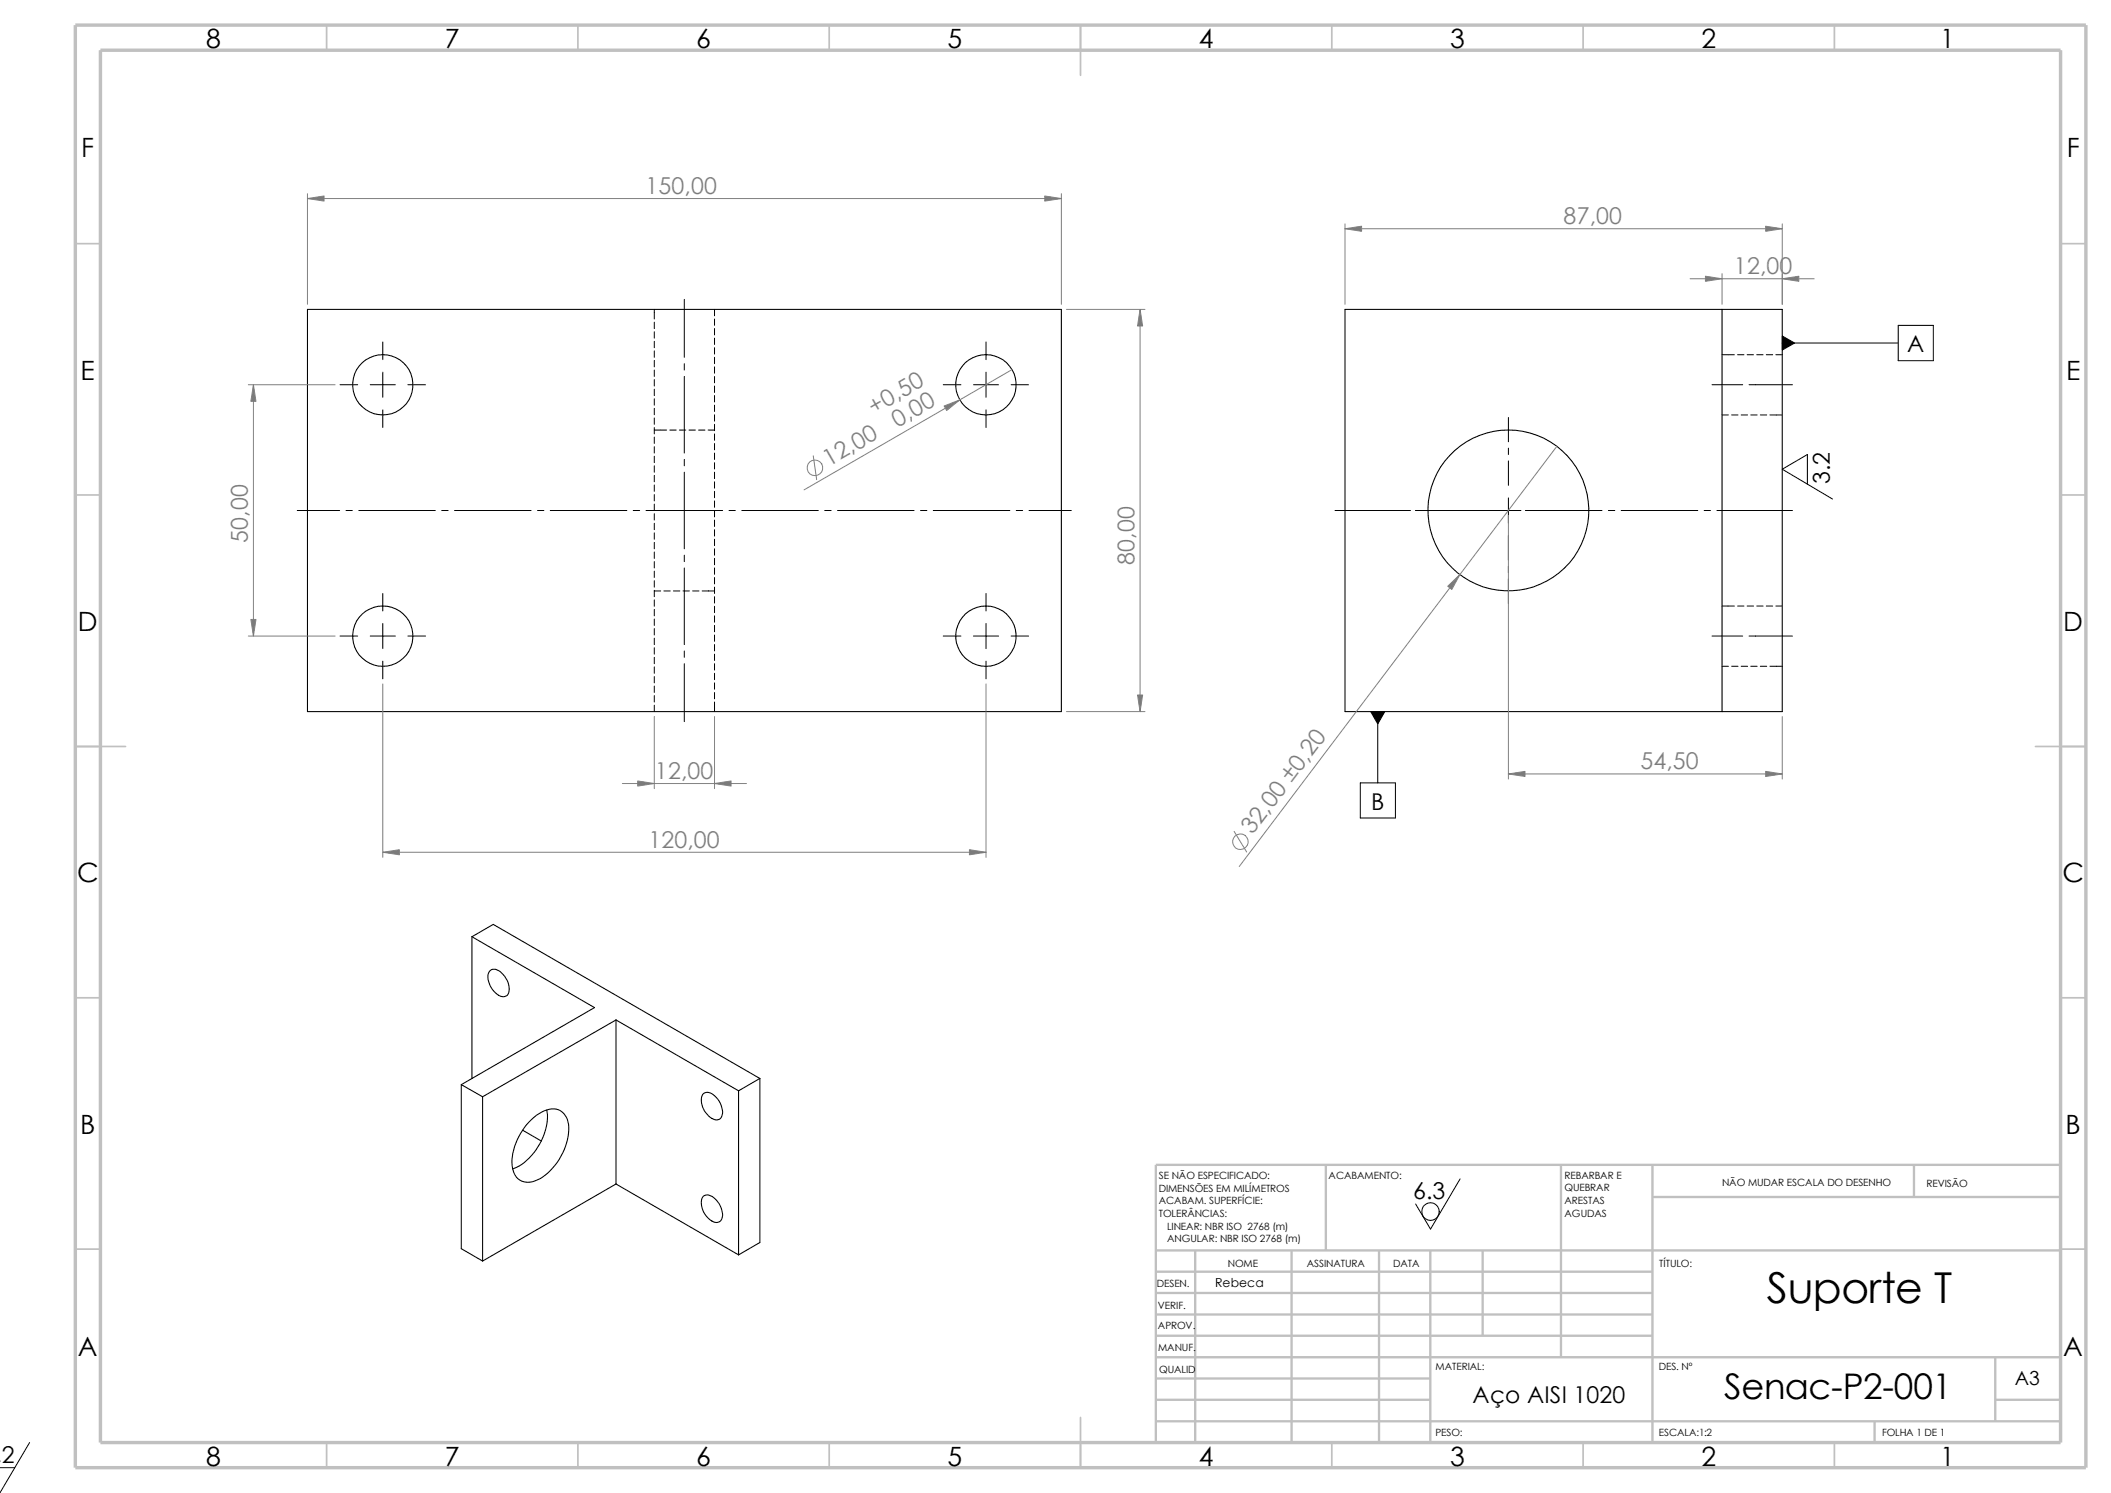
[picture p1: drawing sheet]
<svg xmlns="http://www.w3.org/2000/svg" width="420mm" height="297mm" viewBox="0 0 420 297" stroke-linecap="round" stroke-linejoin="round" font-family="sans-serif">
<g fill="none" stroke="#c0c0c0" stroke-width=".34">
<path d="M65 5v5M115 5v5M165 5v5M215 5v10M265 5v5M315 5v5M365 5v5M15 48.5h5M410 48.5h5M15 98.5h5M410 98.5h5M15 148.5h10"/>
<path d="M405 148.5h10M15 198.5h5M410 198.5h5M15 248.5h5M410 248.5h5M65 287v5M115 287v5M165 287v5M215 282v10M265 287v5M315 287v5M365 287v5"/>
</g>
<g fill="none" stroke="#c0c0c0" stroke-width=".47">
<path d="M263.8 231.7v17.1M310.6 231.7v38.3M328.8 231.7v55.3M328.8 238.1h81.2M380.8 231.7v6.4M410 231.7h-180v55.3M230 248.8h180M230 257.2h98.8M230 253h98.8M237.8 248.8v38.2M257 248.8v38.2M274.4 248.8v38.2"/>
<path d="M284.6 248.8v38.2M295 248.8v16.9M230 265.7h98.8M230 261.5h98.8M230 278.5h54.6M230 274.2h54.6M230 270h180M397 278.5h13M397 270v12.7M230 282.7h180M373 282.7v4.3"/>
</g>
<path d="M15 5h400v287h-400zM20 10h390v277h-390z" fill="none" stroke="#c0c0c0" stroke-width=".68" stroke-linecap="butt"/>
<g fill="none" stroke="#000" stroke-width=".2">
<path d="M136.1 59.6v11.5M67.6 76.5h3.6M73.7 76.5h5M76.2 68v3.5M76.2 74v5M81.2 76.5h3.5M130.2 61.6v1.9M130.2 64.1v1.3M130.2 66v1.3M130.2 67.9v1.3M130.2 69.8v1.3M130.2 71.7v1.3"/>
<path d="M130.2 73.6v1.3M130.2 75.5v1.3M130.2 77.4v1.3M130.2 79.3v1.3M136.1 72.3v1.3M136.1 74.9v15.2M142.2 61.6v1.2M142.2 63.5v1.2M142.2 65.4v1.2M142.2 67.3v1.2M142.2 69.2v1.2M142.2 71.1v1.2"/>
<path d="M142.2 73v1.3M142.2 74.9v1.3M142.2 76.8v1.3M142.2 78.7v1.3M187.7 76.5h3.5M193.7 76.5h5M196.2 68v3.5M196.2 74v5M201.2 76.5h3.4M340.6 76.5h6.1M342.6 70.6h2.5M345.7 70.6h1.3"/>
<path d="M347.6 70.6h1.3M348 76.5h8.6M349.5 70.6h1.3M351.4 70.6h1.3M353.3 70.6h1.3M354.6 68.2h23.1M377.7 64.7h6.9v7.1h-6.9zM76.2 81.5v3.5M130.2 81.2v1.3M130.2 83.1v1.3M130.2 85v1.3M130.2 87v1.2"/>
<path d="M130.2 88.9v1.2M130.2 90.8v1.2M130.2 92.7v1.2M130.2 94.6v1.2M130.2 96.5v1.2M130.2 98.4v1.3M130.2 85.6h2.4M133.3 85.6h1.2M135.2 85.6h1.2M136.1 91.4v1.3M136.1 93.9v15.3M137.1 85.6h1.2"/>
<path d="M139 85.6h1.3M140.9 85.6h1.3M142.2 80.6v1.3M142.2 82.5v1.3M142.2 84.4v1.3M142.2 86.3v1.3M142.2 88.2v1.3M142.2 90.1v1.3M142.2 92v1.3M142.2 93.9v1.3M142.2 95.8v1.3M142.2 97.7v1.3"/>
<path d="M142.2 99.7v1.2M196.2 81.5v3.5M300.1 83.1v4.8M300.1 89.2v1.2M300.1 91.7v4.9M300.1 99.1v5M342.6 82.5h1.3M344.5 82.5h1.3M346.4 82.5h1.3M348.3 82.5h1.3M350.2 82.5h1.3M352.1 82.5h2.5"/>
<path d="M359.6 96.3v-5.9l-5 2.9 10 6M59.1 101.6h8.5M68.8 101.6h1.3M71.4 101.6h15.2M76.2 118.1v3.4M87.9 101.6h1.3M90.4 101.6h15.3M106.9 101.6h1.3M109.5 101.6h15.2M126 101.6h1.3M128.5 101.6h15.3M130.2 100.3v1.3"/>
<path d="M130.2 102.2v1.3M130.2 104.1v1.3M130.2 106v1.3M130.2 107.9v1.3M130.2 109.8v1.3M130.2 111.7v1.3M130.2 113.6v1.3M130.2 115.5v1.3M130.2 117.4v1.3M130.2 119.3v1.3M130.2 117.6h1.2M132.1 117.6h1.2"/>
<path d="M134 117.6h1.3M135.9 117.6h1.3M136.1 110.4v1.3M136.1 113v15.2M137.8 117.6h1.3M139.7 117.6h2.5M142.2 101.6v1.2M142.2 103.5v1.2M142.2 105.4v1.2M142.2 107.3v1.2M142.2 109.2v1.2M142.2 111.1v1.3"/>
<path d="M142.2 113v1.3M142.2 114.9v1.3M142.2 116.8v1.3M142.2 118.7v1.3M145 101.6h1.3M147.6 101.6h15.2M164.1 101.6h1.3M166.6 101.6h15.3M183.1 101.6h1.3M185.7 101.6h15.2M196.2 118.1v3.4M202.2 101.6h1.3"/>
<path d="M204.7 101.6h8.4M265.6 101.6h15M281.6 101.6h21M300.1 106.6v4.8M300.1 112.6v1.3M300.1 115.2v4.9M303.5 101.6h15.2M320 101.6h1.3M322.5 101.6h15.3M339 101.6h1.3M341.6 101.6h15M67.6 126.5h3.6"/>
<path d="M73.7 126.5h5M76.2 124v5M76.2 131.5v3.5M81.2 126.5h3.5M130.2 121.2v1.3M130.2 123.1v1.3M130.2 125.1v1.2M130.2 127v1.2M130.2 128.9v1.2M130.2 130.8v1.2M130.2 132.7v1.2M130.2 134.6v1.2"/>
<path d="M130.2 136.5v1.3M130.2 138.4v1.3M136.1 129.5v1.3M136.1 132v11.6M142.2 120.6v1.3M142.2 122.5v1.3M142.2 124.4v1.3M142.2 126.3v1.3M142.2 128.2v1.3M142.2 130.1v1.3M142.2 132v1.3M142.2 133.9v1.3"/>
<path d="M142.2 135.8v1.3M142.2 137.8v1.2M142.2 139.7v1.9M187.7 126.5h3.5M193.7 126.5h5M196.2 124v5M196.2 131.5v3.5M201.2 126.5h3.4M340.6 126.5h6.1M342.6 120.6h2.5M342.6 132.5h1.3M344.5 132.5h1.3"/>
<path d="M345.7 120.6h1.3M346.4 132.5h1.3M347.6 120.6h1.3M348 126.5h8.6M348.3 132.5h1.3M349.5 120.6h1.3M350.2 132.5h1.3M351.4 120.6h1.3M352.1 132.5h2.5M353.3 120.6h1.3M130.2 140.3v1.3M270.6 155.7h7v7h-7z"/>
<path d="M274.1 141.6v14.1M290.5 234.5l-5.9 10-3-5M-.1 292h3M5.9 287l-5.9 9.9"/>
<circle cx="284.6" cy="241" r="1.75"/>
</g>
<g fill="none" stroke="#000" stroke-width=".21">
<path d="M61.2 61.6h150v80h-150zM267.6 61.6h87v80h-87zM342.6 61.6v80M93.9 186.4l24.4 14-26.5 15.4M93.9 186.4l4.2-2.5 53.1 30.6M93.9 186.4v28.1M97.4 193.3a1.59 1.59 0 0 1 2.4 .3 3.8 3.8 0 0 1 1.2 4.2 1.43 1.43 0 0 1-2.1 0 4.2 4.2 0 0 1-1.7-4.3zM91.8 215.8l4.2 2.4M91.8 215.8v32.6l4.2 2.5M96 218.2v32.7M122.6 202.9l24.3 14.1M122.6 202.9l-26.6 15.3"/>
<path d="M122.6 202.9v32.6M140 217.6a1.76 1.76 0 0 1 2.2 .5 4.2 4.2 0 0 1 1.4 4 1.24 1.24 0 0 1-2 .4 4 4 0 0 1-1.8-4.7zM146.9 217v32.6M151.2 214.5l-4.3 2.5M151.2 214.5v32.7l-4.3 2.4M104 224.8l3.7 2.2M105.2 223.2a6.7 6.7 0 0 1 5.5-2.6 3.7 3.7 0 0 1 2.5 4.2 12.2 12.2 0 0 1-6.2 9.9 3.3 3.3 0 0 1-3.4 .2 3.3 3.3 0 0 1-1.7-3 12.1 12.1 0 0 1 3.3-8.7zM108.8 220.8a11.7 11.7 0 0 1-6.6 11.7h-.2M122.6 235.5l-26.6 15.4M122.6 235.5l24.3 14.1M140 238a1.76 1.76 0 0 1 2.2 .5 4.2 4.2 0 0 1 1.4 4 1.34 1.34 0 0 1-2.3 .2 4 4 0 0 1-1.5-4.5z"/>
<circle cx="76.2" cy="76.6" r="6"/>
<circle cx="196.2" cy="76.6" r="6"/>
<circle cx="300.1" cy="101.5" r="16"/>
<circle cx="76.2" cy="126.6" r="6"/>
<circle cx="196.2" cy="126.6" r="6"/>
</g>
<g fill="none" stroke="#808080" stroke-width=".2">
<path d="M61.2 39.5h150M61.2 38.5v22M211.2 38.5v22M267.6 44.5v16M267.6 45.5h87M336.3 55.5h24.6M342.6 54.4v6.1M354.6 44.5v16M49.4 76.5h17.3M50.4 76.5v50M201.3 73.5l-41.3 24M212.2 61.6h15.6"/>
<path d="M226.8 61.6v80M161.8 90.7l.7 4.7M309.8 88.8l-63.3 83.6M300.1 102.5v52.5M49.4 126.5h17.3M76.2 136.1v34.5M196.2 136.1v34.5M123.8 155.9h24.7M130.2 142.5v14.4M142.2 142.5v14.4M212.2 141.6h15.6M300.1 154h54.5"/>
<path d="M354.6 142.5v12.5M76.2 169.5h120M245.5 165.4l2.5 4.1"/>
<circle cx="162.1" cy="93.1" r="1.56"/>
<circle cx="246.8" cy="167.4" r="1.56"/>
</g>
<g fill="#808080" stroke="#808080" stroke-width=".2">
<path d="M226.3 138.3h1l-.5 3.3z"/>
<path d="M49.9 123.2h1l-.5 3.3z"/>
<path d="M61.2 39.5l3.3-.5v1z"/>
<path d="M207.9 39l3.3 .5-3.3 .5z"/>
<path d="M126.9 155.4l3.3 .5-3.3 .5z"/>
<path d="M142.2 155.9l3.3-.5v1z"/>
<path d="M50.4 76.5l.5 3.3h-1z"/>
<path d="M192.9 169l3.3 .5-3.3 .6z"/>
<path d="M76.2 169.5l3.3-.5v1.1z"/>
<path d="M226.8 61.6l.5 3.3h-1z"/>
<path d="M187.8 80.8l3.2-1.3-2.7 2.2z"/>
<path d="M351.3 153.5l3.3 .5-3.3 .5z"/>
<path d="M354.6 55.5l3.3-.6v1.1z"/>
<path d="M267.6 45.5l3.3-.5v1z"/>
<path d="M339.3 54.9l3.3 .6-3.3 .5z"/>
<path d="M351.3 45l3.3 .5-3.3 .5z"/>
<path d="M300.1 154l3.3-.5v1z"/>
<path d="M288 116.6l2.4-2.3-1.6 3z"/>
</g>
<path d="M354.6 66.8l2.4 1.4-2.4 1.4zM272.7 141.6h2.8l-1.4 2.4z" fill="#000" stroke="#000" stroke-width=".2"/>
<text font-size="8.5" x="351.5" y="259.2">Suporte T</text>
<text font-size="7" x="343" y="278.2">Senac-P2-001</text>
<g font-size="5.3">
<text x="41" y="9.6">8</text>
<text x="88.5" y="9.6">7</text>
<text x="138.5" y="9.6">6</text>
<text x="188.5" y="9.6">5</text>
<text x="238.5" y="9.6">4</text>
<text x="288.5" y="9.6">3</text>
<text x="338.5" y="9.6">2</text>
<text x="386" y="9.6">1</text>
<text x="16.2" y="31.3">F</text>
<text x="411.2" y="31.3">F</text>
<text x="16" y="75.6">E</text>
<text x="411" y="75.6">E</text>
<text x="15.5" y="125.6">D</text>
<text x="410.5" y="125.6">D</text>
<text x="15.3" y="175.6">C</text>
<text x="410.3" y="175.6">C</text>
<text x="16" y="225.6">B</text>
<text x="411" y="225.6">B</text>
<text x="15.5" y="269.8">A</text>
<text x="410.5" y="269.8">A</text>
<text x="41" y="291.6">8</text>
<text x="88.5" y="291.6">7</text>
<text x="138.5" y="291.6">6</text>
<text x="188.5" y="291.6">5</text>
<text x="238.5" y="291.6">4</text>
<text x="288.5" y="291.6">3</text>
<text x="338.5" y="291.6">2</text>
<text x="386" y="291.6">1</text>
</g>
<g font-size="4.6" fill="#808080">
<text x="128.4" y="38.6">150,00</text>
<text x="311.1" y="44.6">87,00</text>
<text x="345" y="54.5">12,00</text>
<text x="173.9" y="82.5" transform="rotate(-30 173.9 82.5)">+0,50</text>
<text x="178.6" y="85" transform="rotate(-30 178.6 85)">0,00</text>
<text x="164.9" y="92.9" transform="rotate(-30 164.9 92.9)">12,00</text>
<text x="49.3" y="108.1" transform="rotate(-90 49.3 108.1)">50,00</text>
<text x="225.7" y="112.4" transform="rotate(-90 225.7 112.4)">80,00</text>
<text x="130.3" y="154.9">12,00</text>
<text x="257" y="155.8" transform="rotate(-53 257 155.8)">±0,20</text>
<text x="326.4" y="153">54,50</text>
<text x="249.2" y="166.2" transform="rotate(-53 249.2 166.2)">32,0</text>
<text x="129" y="168.6">120,00</text>
</g>
<g font-size="4.6">
<text x="379.4" y="70.1">A</text>
<text x="364" y="96.3" transform="rotate(-90 364 96.3)">3.2</text>
<text x="272.8" y="161.1">B</text>
<text x="281.1" y="238.6">6.3</text>
<text x="293" y="279.1">Aço AISI 1020</text>
<text x="-.9" y="291">,2</text>
</g>
<text font-size="3.9" x="400.9" y="275.5">A3</text>
<text font-size="2.5" x="241.8" y="256.1">Rebeca</text>
<g font-size="2">
<text x="230.5" y="239.6">ACABAM. SUPERFÍCIE:</text>
<text x="230.5" y="234.6">SE NÃO ESPECIFICADO:</text>
<text x="230.5" y="237.1">DIMENSÕES EM MILÍMETROS</text>
<text x="264.3" y="234.6">ACABAMENTO:</text>
<text x="311.3" y="234.5">REBARBAR E</text>
<text x="311.3" y="237">QUEBRAR</text>
<text x="311.3" y="239.5">ARESTAS</text>
<text x="342.6" y="236">NÃO MUDAR ESCALA DO DESENHO</text>
<text x="383.3" y="236.2">REVISÃO</text>
<text x="230.5" y="242.1">TOLERÂNCIAS:</text>
<text x="232.2" y="244.6">LINEAR: NBR ISO 2768 (m)</text>
<text x="311.3" y="242">AGUDAS</text>
<text x="232.2" y="247.1">ANGULAR: NBR ISO 2768 (m)</text>
<text x="260" y="252">ASSINATURA</text>
<text x="277.2" y="252">DATA</text>
<text x="330.1" y="252">TÍTULO:</text>
<text x="230.2" y="256.1">DESEN.</text>
<text x="244.3" y="252.1">NOME</text>
<text x="230.4" y="260.4">VERIF.</text>
<text x="230.4" y="264.5">APROV.</text>
<text x="230.4" y="268.8">MANUF.</text>
<text x="230.6" y="273.2">QUALID</text>
<text x="285.6" y="272.5">MATERIAL:</text>
<text x="330" y="272.5">DES. Nº</text>
<text x="285.6" y="285.6">PESO:</text>
<text x="330" y="285.6">ESCALA:1:2</text>
<text x="374.4" y="285.6">FOLHA 1 DE 1</text>
</g>
</svg>
